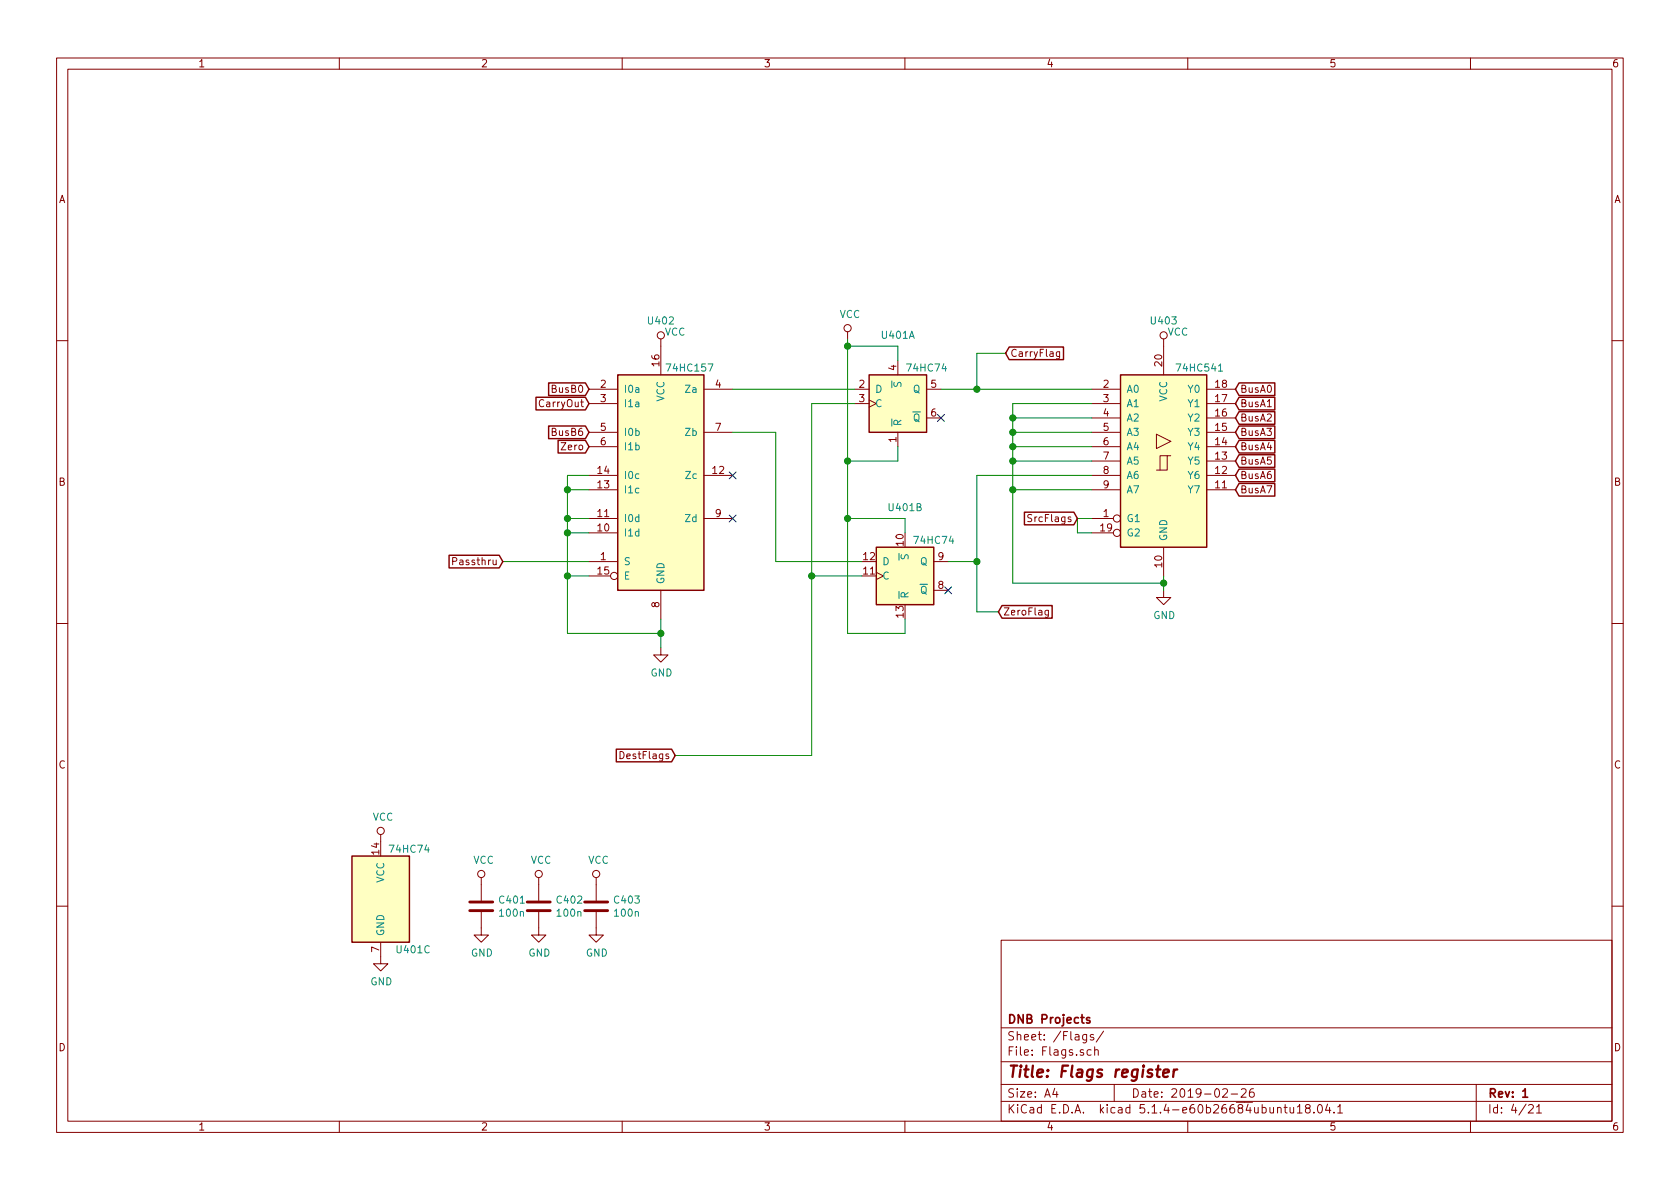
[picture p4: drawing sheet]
EESchema Schematic File Version 4
LIBS:cisc-8-cache
EELAYER 30 0
EELAYER END
$Descr A4 11693 8268
encoding utf-8
Sheet 4 21
Title "Flags register"
Date "2019-02-26"
Rev "1"
Comp "DNB Projects"
Comment1 ""
Comment2 ""
Comment3 ""
Comment4 ""
$EndDescr
$Comp
L cisc-8-rescue:74LS157-74xx U402
U 1 1
P 4600 3300
F 0 "U402" H 4600 4378 50  0000 C CNN
F 1 "74HC157" H 4800 4050 50  0000 C CNN
F 2 "Package_SO:SOIC-16_3.9x9.9mm_P1.27mm" H 4600 3300 50  0001 C CNN
F 3 "http://www.ti.com/lit/gpn/sn74LS157" H 4600 3300 50  0001 C CNN
	1    4600 3300
	1    0    0    -1  
$EndComp
Text GLabel 4100 2800 0    50   Input ~ 0
CarryOut
Text GLabel 4100 3100 0    50   Input ~ 0
Zero
Wire Wire Line
	4100 3300 3950 3300
Wire Wire Line
	3950 3300 3950 3400
Wire Wire Line
	4100 3400 3950 3400
Connection ~ 3950 3400
Wire Wire Line
	3950 3400 3950 3600
Wire Wire Line
	4100 3600 3950 3600
Connection ~ 3950 3600
Wire Wire Line
	3950 3600 3950 3700
Wire Wire Line
	4100 3700 3950 3700
Connection ~ 3950 3700
Wire Wire Line
	3950 3700 3950 4000
Wire Wire Line
	4100 4000 3950 4000
Connection ~ 3950 4000
Wire Wire Line
	3950 4000 3950 4400
$Comp
L cisc-8-rescue:GND-power #PWR0410
U 1 1
P 4600 4500
F 0 "#PWR0410" H 4600 4250 50  0001 C CNN
F 1 "GND" H 4605 4327 50  0000 C CNN
F 2 "" H 4600 4500 50  0001 C CNN
F 3 "" H 4600 4500 50  0001 C CNN
	1    4600 4500
	1    0    0    -1  
$EndComp
$Comp
L cisc-8-rescue:VCC-power #PWR0409
U 1 1
P 4600 2400
F 0 "#PWR0409" H 4600 2250 50  0001 C CNN
F 1 "VCC" H 4700 2500 50  0000 C CNN
F 2 "" H 4600 2400 50  0001 C CNN
F 3 "" H 4600 2400 50  0001 C CNN
	1    4600 2400
	1    0    0    -1  
$EndComp
Wire Wire Line
	4600 4300 4600 4400
Wire Wire Line
	3950 4400 4600 4400
Connection ~ 4600 4400
Wire Wire Line
	4600 4400 4600 4500
Text GLabel 3500 3900 0    50   Input ~ 0
Passthru
Text GLabel 4100 2700 0    50   Input ~ 0
BusB0
Text GLabel 4100 3000 0    50   Input ~ 0
BusB6
Text GLabel 4700 5250 0    50   Input ~ 0
DestFlags
$Comp
L cisc-8-rescue:74HC74-74xx U401
U 1 1
P 6250 2800
F 0 "U401" H 6250 3278 50  0000 C CNN
F 1 "74HC74" H 6450 3050 50  0000 C CNN
F 2 "Package_SO:SOIC-14_3.9x8.7mm_P1.27mm" H 6250 2800 50  0001 C CNN
F 3 "74xx/74hc_hct74.pdf" H 6250 2800 50  0001 C CNN
	1    6250 2800
	1    0    0    -1  
$EndComp
$Comp
L cisc-8-rescue:74HC74-74xx U401
U 2 1
P 6300 4000
F 0 "U401" H 6300 4478 50  0000 C CNN
F 1 "74HC74" H 6500 4250 50  0000 C CNN
F 2 "Package_SO:SOIC-14_3.9x8.7mm_P1.27mm" H 6300 4000 50  0001 C CNN
F 3 "74xx/74hc_hct74.pdf" H 6300 4000 50  0001 C CNN
	2    6300 4000
	1    0    0    -1  
$EndComp
$Comp
L cisc-8-rescue:74HC74-74xx U401
U 3 1
P 2650 6250
F 0 "U401" H 2750 5900 50  0000 L CNN
F 1 "74HC74" H 2700 6600 50  0000 L CNN
F 2 "Package_SO:SOIC-14_3.9x8.7mm_P1.27mm" H 2650 6250 50  0001 C CNN
F 3 "74xx/74hc_hct74.pdf" H 2650 6250 50  0001 C CNN
	3    2650 6250
	1    0    0    -1  
$EndComp
Wire Wire Line
	5100 2700 5950 2700
Wire Wire Line
	5100 3000 5400 3000
Wire Wire Line
	5400 3000 5400 3900
Wire Wire Line
	5400 3900 6000 3900
Wire Wire Line
	5950 2800 5650 2800
Wire Wire Line
	5650 2800 5650 4000
Wire Wire Line
	5650 5250 4700 5250
Wire Wire Line
	6000 4000 5650 4000
Connection ~ 5650 4000
Wire Wire Line
	5650 4000 5650 5250
$Comp
L cisc-8-rescue:74HCT541-74xx U403
U 1 1
P 8100 3200
F 0 "U403" H 8100 4178 50  0000 C CNN
F 1 "74HC541" H 8350 3850 50  0000 C CNN
F 2 "Package_SO:SOIC-20W_7.5x12.8mm_P1.27mm" H 8100 3200 50  0001 C CNN
F 3 "http://www.ti.com/lit/gpn/sn74HCT541" H 8100 3200 50  0001 C CNN
	1    8100 3200
	1    0    0    -1  
$EndComp
Text GLabel 8600 2700 2    50   Input ~ 0
BusA0
Text GLabel 8600 2800 2    50   Input ~ 0
BusA1
Text GLabel 8600 2900 2    50   Input ~ 0
BusA2
Text GLabel 8600 3000 2    50   Input ~ 0
BusA3
Text GLabel 8600 3100 2    50   Input ~ 0
BusA4
Text GLabel 8600 3200 2    50   Input ~ 0
BusA5
Text GLabel 8600 3300 2    50   Input ~ 0
BusA6
Text GLabel 8600 3400 2    50   Input ~ 0
BusA7
Wire Wire Line
	7600 2700 6800 2700
Wire Wire Line
	6600 3900 6800 3900
Wire Wire Line
	6800 3900 6800 3300
Wire Wire Line
	6800 3300 7600 3300
Wire Wire Line
	7600 3600 7500 3600
Wire Wire Line
	7500 3600 7500 3700
Wire Wire Line
	7500 3700 7600 3700
Text GLabel 7500 3600 0    50   Input ~ 0
SrcFlags
$Comp
L cisc-8-rescue:VCC-power #PWR0412
U 1 1
P 8100 2400
F 0 "#PWR0412" H 8100 2250 50  0001 C CNN
F 1 "VCC" H 8200 2500 50  0000 C CNN
F 2 "" H 8100 2400 50  0001 C CNN
F 3 "" H 8100 2400 50  0001 C CNN
	1    8100 2400
	1    0    0    -1  
$EndComp
$Comp
L cisc-8-rescue:GND-power #PWR0413
U 1 1
P 8100 4100
F 0 "#PWR0413" H 8100 3850 50  0001 C CNN
F 1 "GND" H 8105 3927 50  0000 C CNN
F 2 "" H 8100 4100 50  0001 C CNN
F 3 "" H 8100 4100 50  0001 C CNN
	1    8100 4100
	1    0    0    -1  
$EndComp
Wire Wire Line
	8100 4000 8100 4050
Wire Wire Line
	7600 2800 7050 2800
Wire Wire Line
	7050 2800 7050 2900
Wire Wire Line
	7050 4050 8100 4050
Connection ~ 8100 4050
Wire Wire Line
	8100 4050 8100 4100
Wire Wire Line
	7600 2900 7050 2900
Connection ~ 7050 2900
Wire Wire Line
	7050 2900 7050 3000
Wire Wire Line
	7600 3000 7050 3000
Connection ~ 7050 3000
Wire Wire Line
	7050 3000 7050 3100
Wire Wire Line
	7600 3100 7050 3100
Connection ~ 7050 3100
Wire Wire Line
	7050 3100 7050 3200
Wire Wire Line
	7600 3200 7050 3200
Connection ~ 7050 3200
Wire Wire Line
	7050 3200 7050 3400
Wire Wire Line
	7600 3400 7050 3400
Connection ~ 7050 3400
Wire Wire Line
	7050 3400 7050 4050
Text GLabel 7000 2450 2    50   Input ~ 0
CarryFlag
Text GLabel 6950 4250 2    50   Input ~ 0
ZeroFlag
Wire Wire Line
	6950 4250 6800 4250
Wire Wire Line
	6800 4250 6800 3900
Connection ~ 6800 3900
Wire Wire Line
	7000 2450 6800 2450
Wire Wire Line
	6800 2450 6800 2700
Connection ~ 6800 2700
Wire Wire Line
	6800 2700 6550 2700
Wire Wire Line
	6300 4300 6300 4400
Wire Wire Line
	6300 4400 5900 4400
Wire Wire Line
	5900 4400 5900 3600
Wire Wire Line
	6300 3700 6300 3600
Wire Wire Line
	6300 3600 5900 3600
Connection ~ 5900 3600
Wire Wire Line
	5900 3600 5900 3200
Wire Wire Line
	6250 3100 6250 3200
Wire Wire Line
	6250 3200 5900 3200
Connection ~ 5900 3200
Wire Wire Line
	5900 3200 5900 2400
Wire Wire Line
	6250 2500 6250 2400
Wire Wire Line
	6250 2400 5900 2400
Connection ~ 5900 2400
Wire Wire Line
	5900 2400 5900 2350
$Comp
L cisc-8-rescue:VCC-power #PWR0411
U 1 1
P 5900 2350
F 0 "#PWR0411" H 5900 2200 50  0001 C CNN
F 1 "VCC" H 5917 2523 50  0000 C CNN
F 2 "" H 5900 2350 50  0001 C CNN
F 3 "" H 5900 2350 50  0001 C CNN
	1    5900 2350
	1    0    0    -1  
$EndComp
$Comp
L cisc-8-rescue:C-Device C401
U 1 1
P 3350 6300
F 0 "C401" H 3465 6346 50  0000 L CNN
F 1 "100n" H 3465 6255 50  0000 L CNN
F 2 "Capacitor_SMD:C_0603_1608Metric" H 3388 6150 50  0001 C CNN
F 3 "~" H 3350 6300 50  0001 C CNN
	1    3350 6300
	1    0    0    -1  
$EndComp
$Comp
L cisc-8-rescue:GND-power #PWR0404
U 1 1
P 3350 6450
F 0 "#PWR0404" H 3350 6200 50  0001 C CNN
F 1 "GND" H 3355 6277 50  0000 C CNN
F 2 "" H 3350 6450 50  0001 C CNN
F 3 "" H 3350 6450 50  0001 C CNN
	1    3350 6450
	1    0    0    -1  
$EndComp
$Comp
L cisc-8-rescue:GND-power #PWR0402
U 1 1
P 2650 6650
F 0 "#PWR0402" H 2650 6400 50  0001 C CNN
F 1 "GND" H 2655 6477 50  0000 C CNN
F 2 "" H 2650 6650 50  0001 C CNN
F 3 "" H 2650 6650 50  0001 C CNN
	1    2650 6650
	1    0    0    -1  
$EndComp
$Comp
L cisc-8-rescue:VCC-power #PWR0401
U 1 1
P 2650 5850
F 0 "#PWR0401" H 2650 5700 50  0001 C CNN
F 1 "VCC" H 2667 6023 50  0000 C CNN
F 2 "" H 2650 5850 50  0001 C CNN
F 3 "" H 2650 5850 50  0001 C CNN
	1    2650 5850
	1    0    0    -1  
$EndComp
$Comp
L cisc-8-rescue:VCC-power #PWR0403
U 1 1
P 3350 6150
F 0 "#PWR0403" H 3350 6000 50  0001 C CNN
F 1 "VCC" H 3367 6323 50  0000 C CNN
F 2 "" H 3350 6150 50  0001 C CNN
F 3 "" H 3350 6150 50  0001 C CNN
	1    3350 6150
	1    0    0    -1  
$EndComp
$Comp
L cisc-8-rescue:C-Device C402
U 1 1
P 3750 6300
F 0 "C402" H 3865 6346 50  0000 L CNN
F 1 "100n" H 3865 6255 50  0000 L CNN
F 2 "Capacitor_SMD:C_0603_1608Metric" H 3788 6150 50  0001 C CNN
F 3 "~" H 3750 6300 50  0001 C CNN
	1    3750 6300
	1    0    0    -1  
$EndComp
$Comp
L cisc-8-rescue:GND-power #PWR0406
U 1 1
P 3750 6450
F 0 "#PWR0406" H 3750 6200 50  0001 C CNN
F 1 "GND" H 3755 6277 50  0000 C CNN
F 2 "" H 3750 6450 50  0001 C CNN
F 3 "" H 3750 6450 50  0001 C CNN
	1    3750 6450
	1    0    0    -1  
$EndComp
$Comp
L cisc-8-rescue:VCC-power #PWR0405
U 1 1
P 3750 6150
F 0 "#PWR0405" H 3750 6000 50  0001 C CNN
F 1 "VCC" H 3767 6323 50  0000 C CNN
F 2 "" H 3750 6150 50  0001 C CNN
F 3 "" H 3750 6150 50  0001 C CNN
	1    3750 6150
	1    0    0    -1  
$EndComp
$Comp
L cisc-8-rescue:C-Device C403
U 1 1
P 4150 6300
F 0 "C403" H 4265 6346 50  0000 L CNN
F 1 "100n" H 4265 6255 50  0000 L CNN
F 2 "Capacitor_SMD:C_0603_1608Metric" H 4188 6150 50  0001 C CNN
F 3 "~" H 4150 6300 50  0001 C CNN
	1    4150 6300
	1    0    0    -1  
$EndComp
$Comp
L cisc-8-rescue:GND-power #PWR0408
U 1 1
P 4150 6450
F 0 "#PWR0408" H 4150 6200 50  0001 C CNN
F 1 "GND" H 4155 6277 50  0000 C CNN
F 2 "" H 4150 6450 50  0001 C CNN
F 3 "" H 4150 6450 50  0001 C CNN
	1    4150 6450
	1    0    0    -1  
$EndComp
$Comp
L cisc-8-rescue:VCC-power #PWR0407
U 1 1
P 4150 6150
F 0 "#PWR0407" H 4150 6000 50  0001 C CNN
F 1 "VCC" H 4167 6323 50  0000 C CNN
F 2 "" H 4150 6150 50  0001 C CNN
F 3 "" H 4150 6150 50  0001 C CNN
	1    4150 6150
	1    0    0    -1  
$EndComp
Wire Wire Line
	3500 3900 4100 3900
NoConn ~ 5100 3300
NoConn ~ 5100 3600
NoConn ~ 6600 4100
NoConn ~ 6550 2900
$EndSCHEMATC
